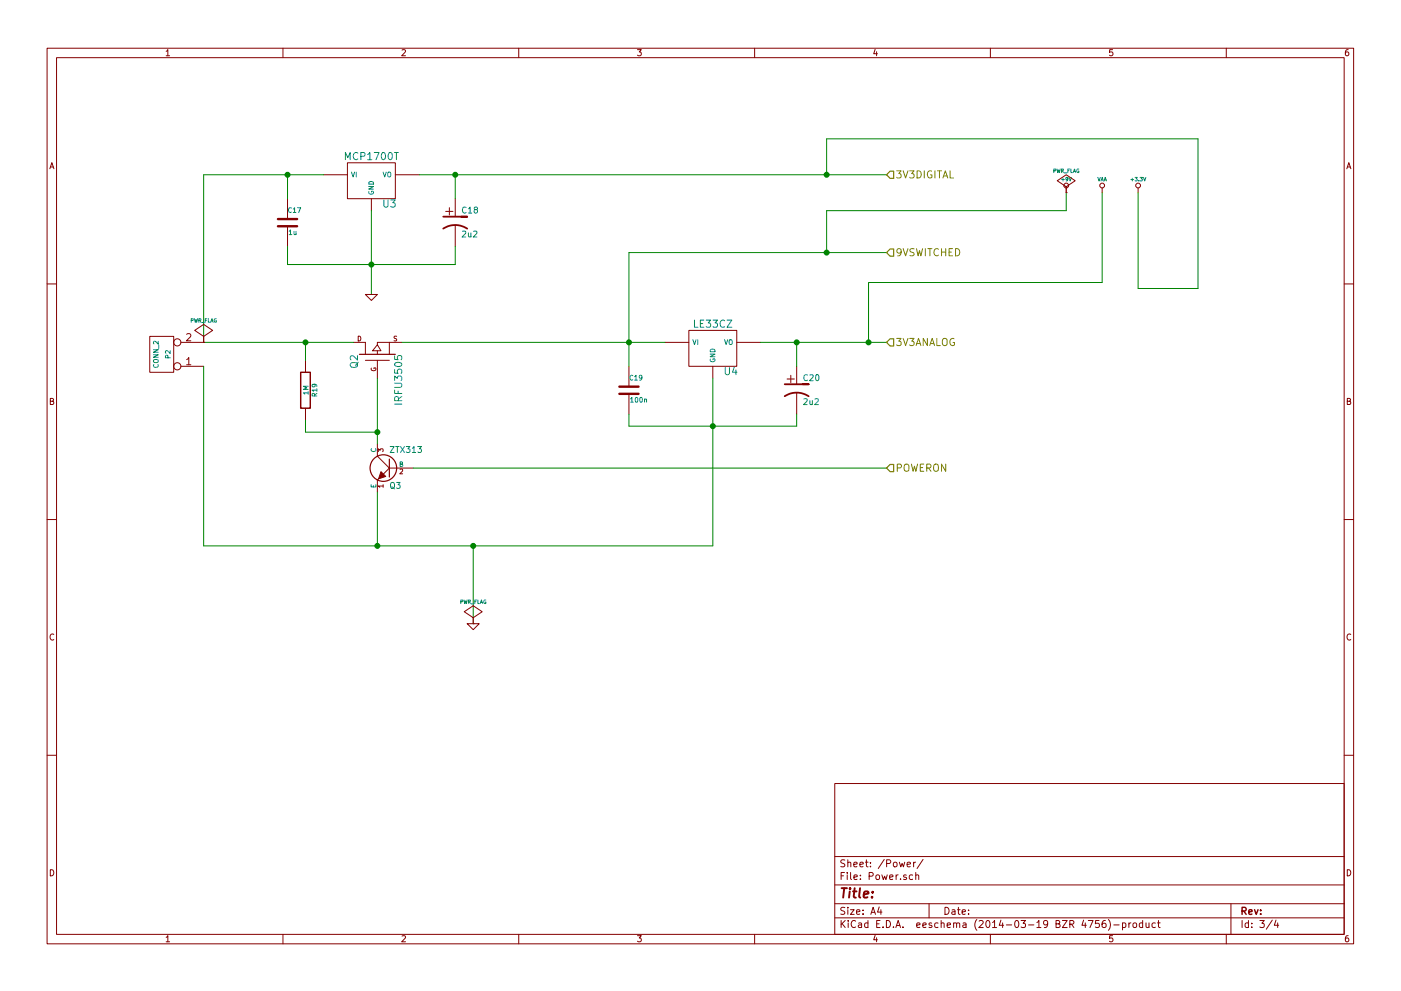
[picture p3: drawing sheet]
EESchema Schematic File Version 2
LIBS:power
LIBS:device
LIBS:transistors
LIBS:conn
LIBS:linear
LIBS:regul
LIBS:74xx
LIBS:cmos4000
LIBS:adc-dac
LIBS:memory
LIBS:xilinx
LIBS:special
LIBS:microcontrollers
LIBS:dsp
LIBS:microchip
LIBS:analog_switches
LIBS:motorola
LIBS:texas
LIBS:intel
LIBS:audio
LIBS:interface
LIBS:digital-audio
LIBS:philips
LIBS:display
LIBS:cypress
LIBS:siliconi
LIBS:opto
LIBS:atmel
LIBS:contrib
LIBS:valves
LIBS:ShedScope
LIBS:SparkFun
LIBS:Intercom-cache
EELAYER 24 0
EELAYER END
$Descr A4 11693 8268
encoding utf-8
Sheet 3 4
Title ""
Date ""
Rev ""
Comp ""
Comment1 ""
Comment2 ""
Comment3 ""
Comment4 ""
$EndDescr
$Comp
L 7805 U4
U 1 1
P 5950 2900
F 0 "U4" H 6100 2704 60  0000 C CNN
F 1 "LE33CZ" H 5950 3100 60  0000 C CNN
F 2 "" H 5950 2900 60  0000 C CNN
F 3 "" H 5950 2900 60  0000 C CNN
	1    5950 2900
	1    0    0    -1  
$EndComp
$Comp
L C C19
U 1 1
P 5250 3250
F 0 "C19" H 5250 3350 40  0000 L CNN
F 1 "100n" H 5256 3165 40  0000 L CNN
F 2 "" H 5288 3100 30  0000 C CNN
F 3 "" H 5250 3250 60  0000 C CNN
	1    5250 3250
	1    0    0    -1  
$EndComp
$Comp
L CP1 C20
U 1 1
P 6650 3250
F 0 "C20" H 6700 3350 50  0000 L CNN
F 1 "2u2" H 6700 3150 50  0000 L CNN
F 2 "" H 6650 3250 60  0000 C CNN
F 3 "" H 6650 3250 60  0000 C CNN
	1    6650 3250
	1    0    0    -1  
$EndComp
$Comp
L CONN_2 P2
U 1 1
P 1350 2950
F 0 "P2" V 1300 2950 40  0000 C CNN
F 1 "CONN_2" V 1400 2950 40  0000 C CNN
F 2 "" H 1350 2950 60  0000 C CNN
F 3 "" H 1350 2950 60  0000 C CNN
	1    1350 2950
	-1   0    0    1   
$EndComp
Wire Wire Line
	3350 2850 5550 2850
Wire Wire Line
	5250 2100 5250 3050
Connection ~ 5250 2850
Wire Wire Line
	6650 3050 6650 2850
Connection ~ 6650 2850
Wire Wire Line
	1700 3050 1700 4550
$Comp
L GND #PWR013
U 1 1
P 3950 5200
F 0 "#PWR013" H 3950 5200 30  0001 C CNN
F 1 "GND" H 3950 5130 30  0001 C CNN
F 2 "" H 3950 5200 60  0000 C CNN
F 3 "" H 3950 5200 60  0000 C CNN
	1    3950 5200
	1    0    0    -1  
$EndComp
$Comp
L 7805 U3
U 1 1
P 3100 1500
F 0 "U3" H 3250 1304 60  0000 C CNN
F 1 "MCP1700T" H 3100 1700 60  0000 C CNN
F 2 "" H 3100 1500 60  0000 C CNN
F 3 "" H 3100 1500 60  0000 C CNN
	1    3100 1500
	1    0    0    -1  
$EndComp
$Comp
L C C17
U 1 1
P 2400 1850
F 0 "C17" H 2400 1950 40  0000 L CNN
F 1 "1u" H 2406 1765 40  0000 L CNN
F 2 "" H 2438 1700 30  0000 C CNN
F 3 "" H 2400 1850 60  0000 C CNN
	1    2400 1850
	1    0    0    -1  
$EndComp
$Comp
L CP1 C18
U 1 1
P 3800 1850
F 0 "C18" H 3850 1950 50  0000 L CNN
F 1 "2u2" H 3850 1750 50  0000 L CNN
F 2 "" H 3800 1850 60  0000 C CNN
F 3 "" H 3800 1850 60  0000 C CNN
	1    3800 1850
	1    0    0    -1  
$EndComp
Wire Wire Line
	1700 1450 2700 1450
Wire Wire Line
	2400 1650 2400 1450
Connection ~ 2400 1450
Wire Wire Line
	2400 2050 2400 2200
Wire Wire Line
	3800 2200 3800 2050
Wire Wire Line
	3800 1650 3800 1450
Connection ~ 3800 1450
Wire Wire Line
	3100 1750 3100 2450
Connection ~ 3100 2200
$Comp
L GND #PWR014
U 1 1
P 3100 2450
F 0 "#PWR014" H 3100 2450 30  0001 C CNN
F 1 "GND" H 3100 2380 30  0001 C CNN
F 2 "" H 3100 2450 60  0000 C CNN
F 3 "" H 3100 2450 60  0000 C CNN
	1    3100 2450
	1    0    0    -1  
$EndComp
Wire Wire Line
	2400 2200 3800 2200
Wire Wire Line
	1700 1450 1700 2850
$Comp
L MOS_P Q2
U 1 1
P 3150 2950
F 0 "Q2" H 3150 3140 60  0000 R CNN
F 1 "IRFU3505" H 3150 2770 60  0000 R CNN
F 2 "" H 3150 2950 60  0000 C CNN
F 3 "" H 3150 2950 60  0000 C CNN
	1    3150 2950
	0    -1   -1   0   
$EndComp
$Comp
L NPN Q3
U 1 1
P 3250 3900
F 0 "Q3" H 3250 3750 50  0000 R CNN
F 1 "ZTX313" H 3250 4050 50  0000 R CNN
F 2 "" H 3250 3900 60  0000 C CNN
F 3 "" H 3250 3900 60  0000 C CNN
	1    3250 3900
	-1   0    0    -1  
$EndComp
$Comp
L R R19
U 1 1
P 2550 3250
F 0 "R19" V 2630 3250 40  0000 C CNN
F 1 "1M" V 2557 3251 40  0000 C CNN
F 2 "" V 2480 3250 30  0000 C CNN
F 3 "" H 2550 3250 30  0000 C CNN
	1    2550 3250
	1    0    0    -1  
$EndComp
Wire Wire Line
	1700 2850 2950 2850
Wire Wire Line
	2550 3000 2550 2850
Connection ~ 2550 2850
Wire Wire Line
	3150 3700 3150 3150
Wire Wire Line
	2550 3500 2550 3600
Wire Wire Line
	2550 3600 3150 3600
Connection ~ 3150 3600
Wire Wire Line
	3150 4100 3150 4550
Wire Wire Line
	1700 4550 5950 4550
Wire Wire Line
	3450 3900 7400 3900
Wire Wire Line
	3950 4550 3950 5200
Connection ~ 3150 4550
Wire Wire Line
	5950 4550 5950 3150
Connection ~ 3950 4550
Wire Wire Line
	5250 3450 5250 3550
Wire Wire Line
	5250 3550 6650 3550
Connection ~ 5950 3550
Wire Wire Line
	6650 3550 6650 3450
Wire Wire Line
	6350 2850 7400 2850
Wire Wire Line
	3500 1450 7400 1450
Wire Wire Line
	5250 2100 7400 2100
Text HLabel 7400 1450 2    60   Input ~ 0
3V3DIGITAL
Text HLabel 7400 2850 2    60   Input ~ 0
3V3ANALOG
Text HLabel 7400 2100 2    60   Input ~ 0
9VSWITCHED
Text HLabel 7400 3900 2    60   Input ~ 0
POWERON
$Comp
L PWR_FLAG #FLG015
U 1 1
P 1700 2850
F 0 "#FLG015" H 1700 2945 30  0001 C CNN
F 1 "PWR_FLAG" H 1700 3030 30  0000 C CNN
F 2 "" H 1700 2850 60  0000 C CNN
F 3 "" H 1700 2850 60  0000 C CNN
	1    1700 2850
	1    0    0    -1  
$EndComp
$Comp
L PWR_FLAG #FLG016
U 1 1
P 3950 5200
F 0 "#FLG016" H 3950 5295 30  0001 C CNN
F 1 "PWR_FLAG" H 3950 5380 30  0000 C CNN
F 2 "" H 3950 5200 60  0000 C CNN
F 3 "" H 3950 5200 60  0000 C CNN
	1    3950 5200
	1    0    0    -1  
$EndComp
$Comp
L +9V #PWR017
U 1 1
P 8900 1600
F 0 "#PWR017" H 8900 1570 20  0001 C CNN
F 1 "+9V" H 8900 1710 30  0000 C CNN
F 2 "" H 8900 1600 60  0000 C CNN
F 3 "" H 8900 1600 60  0000 C CNN
	1    8900 1600
	1    0    0    -1  
$EndComp
$Comp
L VAA #PWR018
U 1 1
P 9200 1600
F 0 "#PWR018" H 9200 1660 30  0001 C CNN
F 1 "VAA" H 9200 1710 30  0000 C CNN
F 2 "" H 9200 1600 60  0000 C CNN
F 3 "" H 9200 1600 60  0000 C CNN
	1    9200 1600
	1    0    0    -1  
$EndComp
$Comp
L +3.3V #PWR019
U 1 1
P 9500 1600
F 0 "#PWR019" H 9500 1560 30  0001 C CNN
F 1 "+3.3V" H 9500 1710 30  0000 C CNN
F 2 "" H 9500 1600 60  0000 C CNN
F 3 "" H 9500 1600 60  0000 C CNN
	1    9500 1600
	1    0    0    -1  
$EndComp
Wire Wire Line
	8900 1750 8900 1600
Wire Wire Line
	9200 1600 9200 2350
Wire Wire Line
	9500 2400 9500 1600
Wire Wire Line
	8900 1750 6900 1750
Wire Wire Line
	6900 1750 6900 2100
Connection ~ 6900 2100
Wire Wire Line
	7250 2850 7250 2350
Wire Wire Line
	7250 2350 9200 2350
Connection ~ 7250 2850
Wire Wire Line
	9500 2400 10000 2400
Wire Wire Line
	10000 2400 10000 1150
Wire Wire Line
	10000 1150 6900 1150
Wire Wire Line
	6900 1150 6900 1450
Connection ~ 6900 1450
$Comp
L PWR_FLAG #FLG020
U 1 1
P 8900 1600
F 0 "#FLG020" H 8900 1695 30  0001 C CNN
F 1 "PWR_FLAG" H 8900 1780 30  0000 C CNN
F 2 "" H 8900 1600 60  0000 C CNN
F 3 "" H 8900 1600 60  0000 C CNN
	1    8900 1600
	1    0    0    -1  
$EndComp
$EndSCHEMATC
